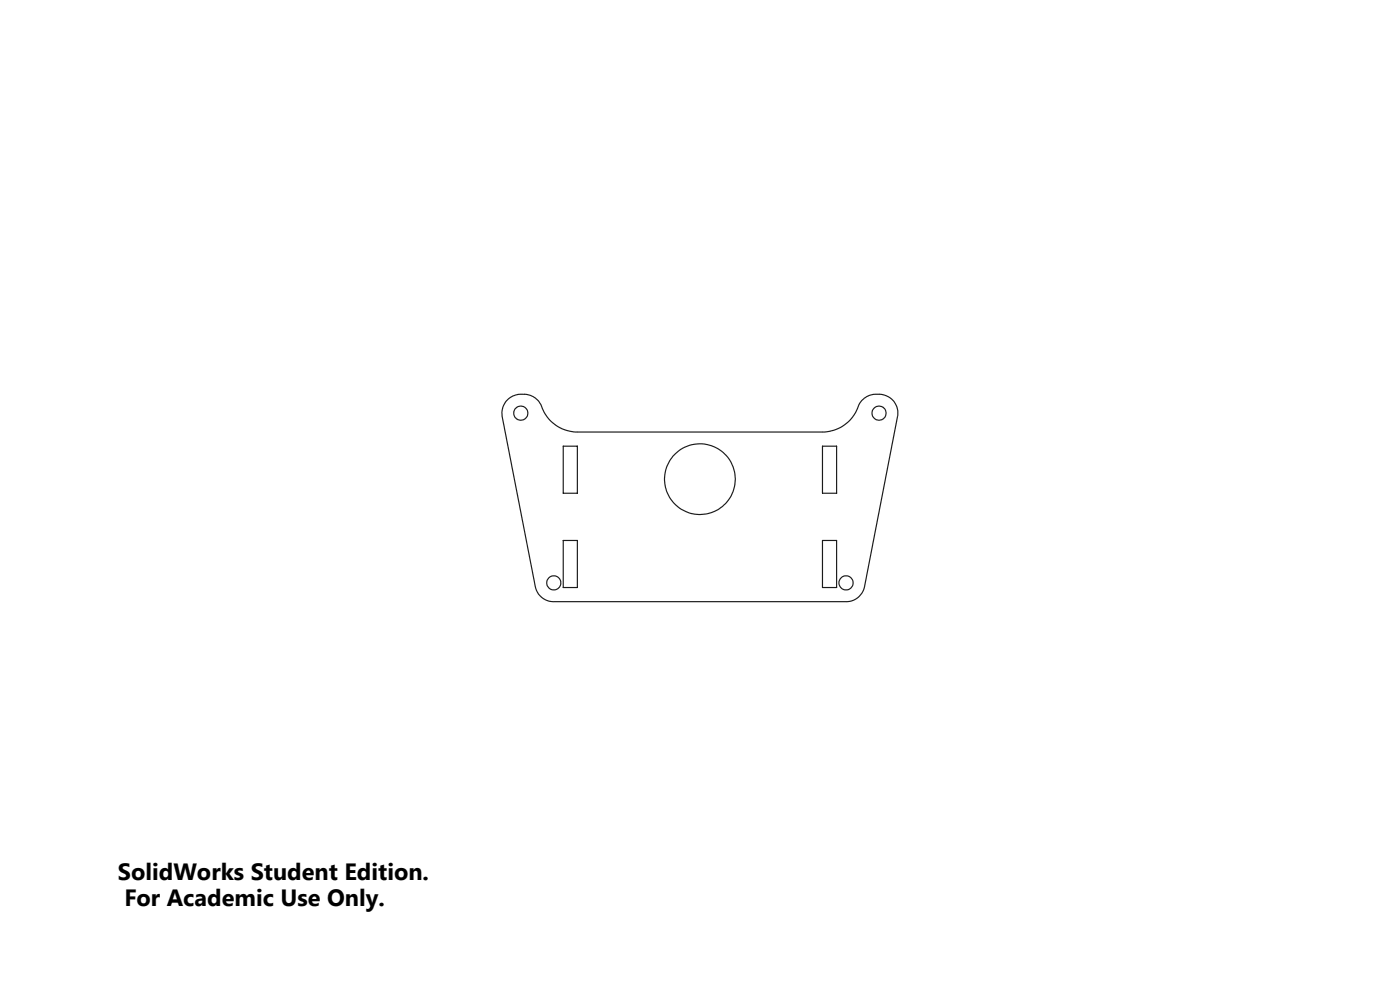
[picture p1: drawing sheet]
<svg xmlns="http://www.w3.org/2000/svg" width="297mm" height="210mm" viewBox="0 0 297 210" stroke-linecap="round" stroke-linejoin="round" font-family="sans-serif">
<g fill="none" stroke="#191924" stroke-width=".25">
<path d="M107.4 85.1a4.6 4.6 0 0 1 7.9 2 8 8 0 0 0 7.2 4.5h52a8.4 8.4 0 0 0 7.9-6.1 4.5 4.5 0 0 1 4.5-1.9 4.5 4.5 0 0 1 3.5 3.4l.1 1.1-7.1 36.3a4 4 0 0 1-3.9 3.2h-62a3.9 3.9 0 0 1-3.9-3.2l-7.1-36a4.3 4.3 0 0 1 .9-3.3zM119.5 94.6h3v10h-3zM174.5 94.6h3v10h-3zM119.5 114.6h3v10h-3zM174.5 114.6h3v10h-3z"/>
<circle cx="110.5" cy="87.6" r="1.48"/>
<circle cx="186.5" cy="87.6" r="1.5"/>
<circle cx="148.5" cy="101.6" r="7.5"/>
<circle cx="117.5" cy="123.6" r="1.51"/>
<circle cx="179.5" cy="123.6" r="1.51"/>
</g>
<g font-size="5">
<text x="25" y="186.7">SolidWorks Student Edition.</text>
<text x="26.4" y="192.2">For Academic Use Only.</text>
</g>
</svg>
